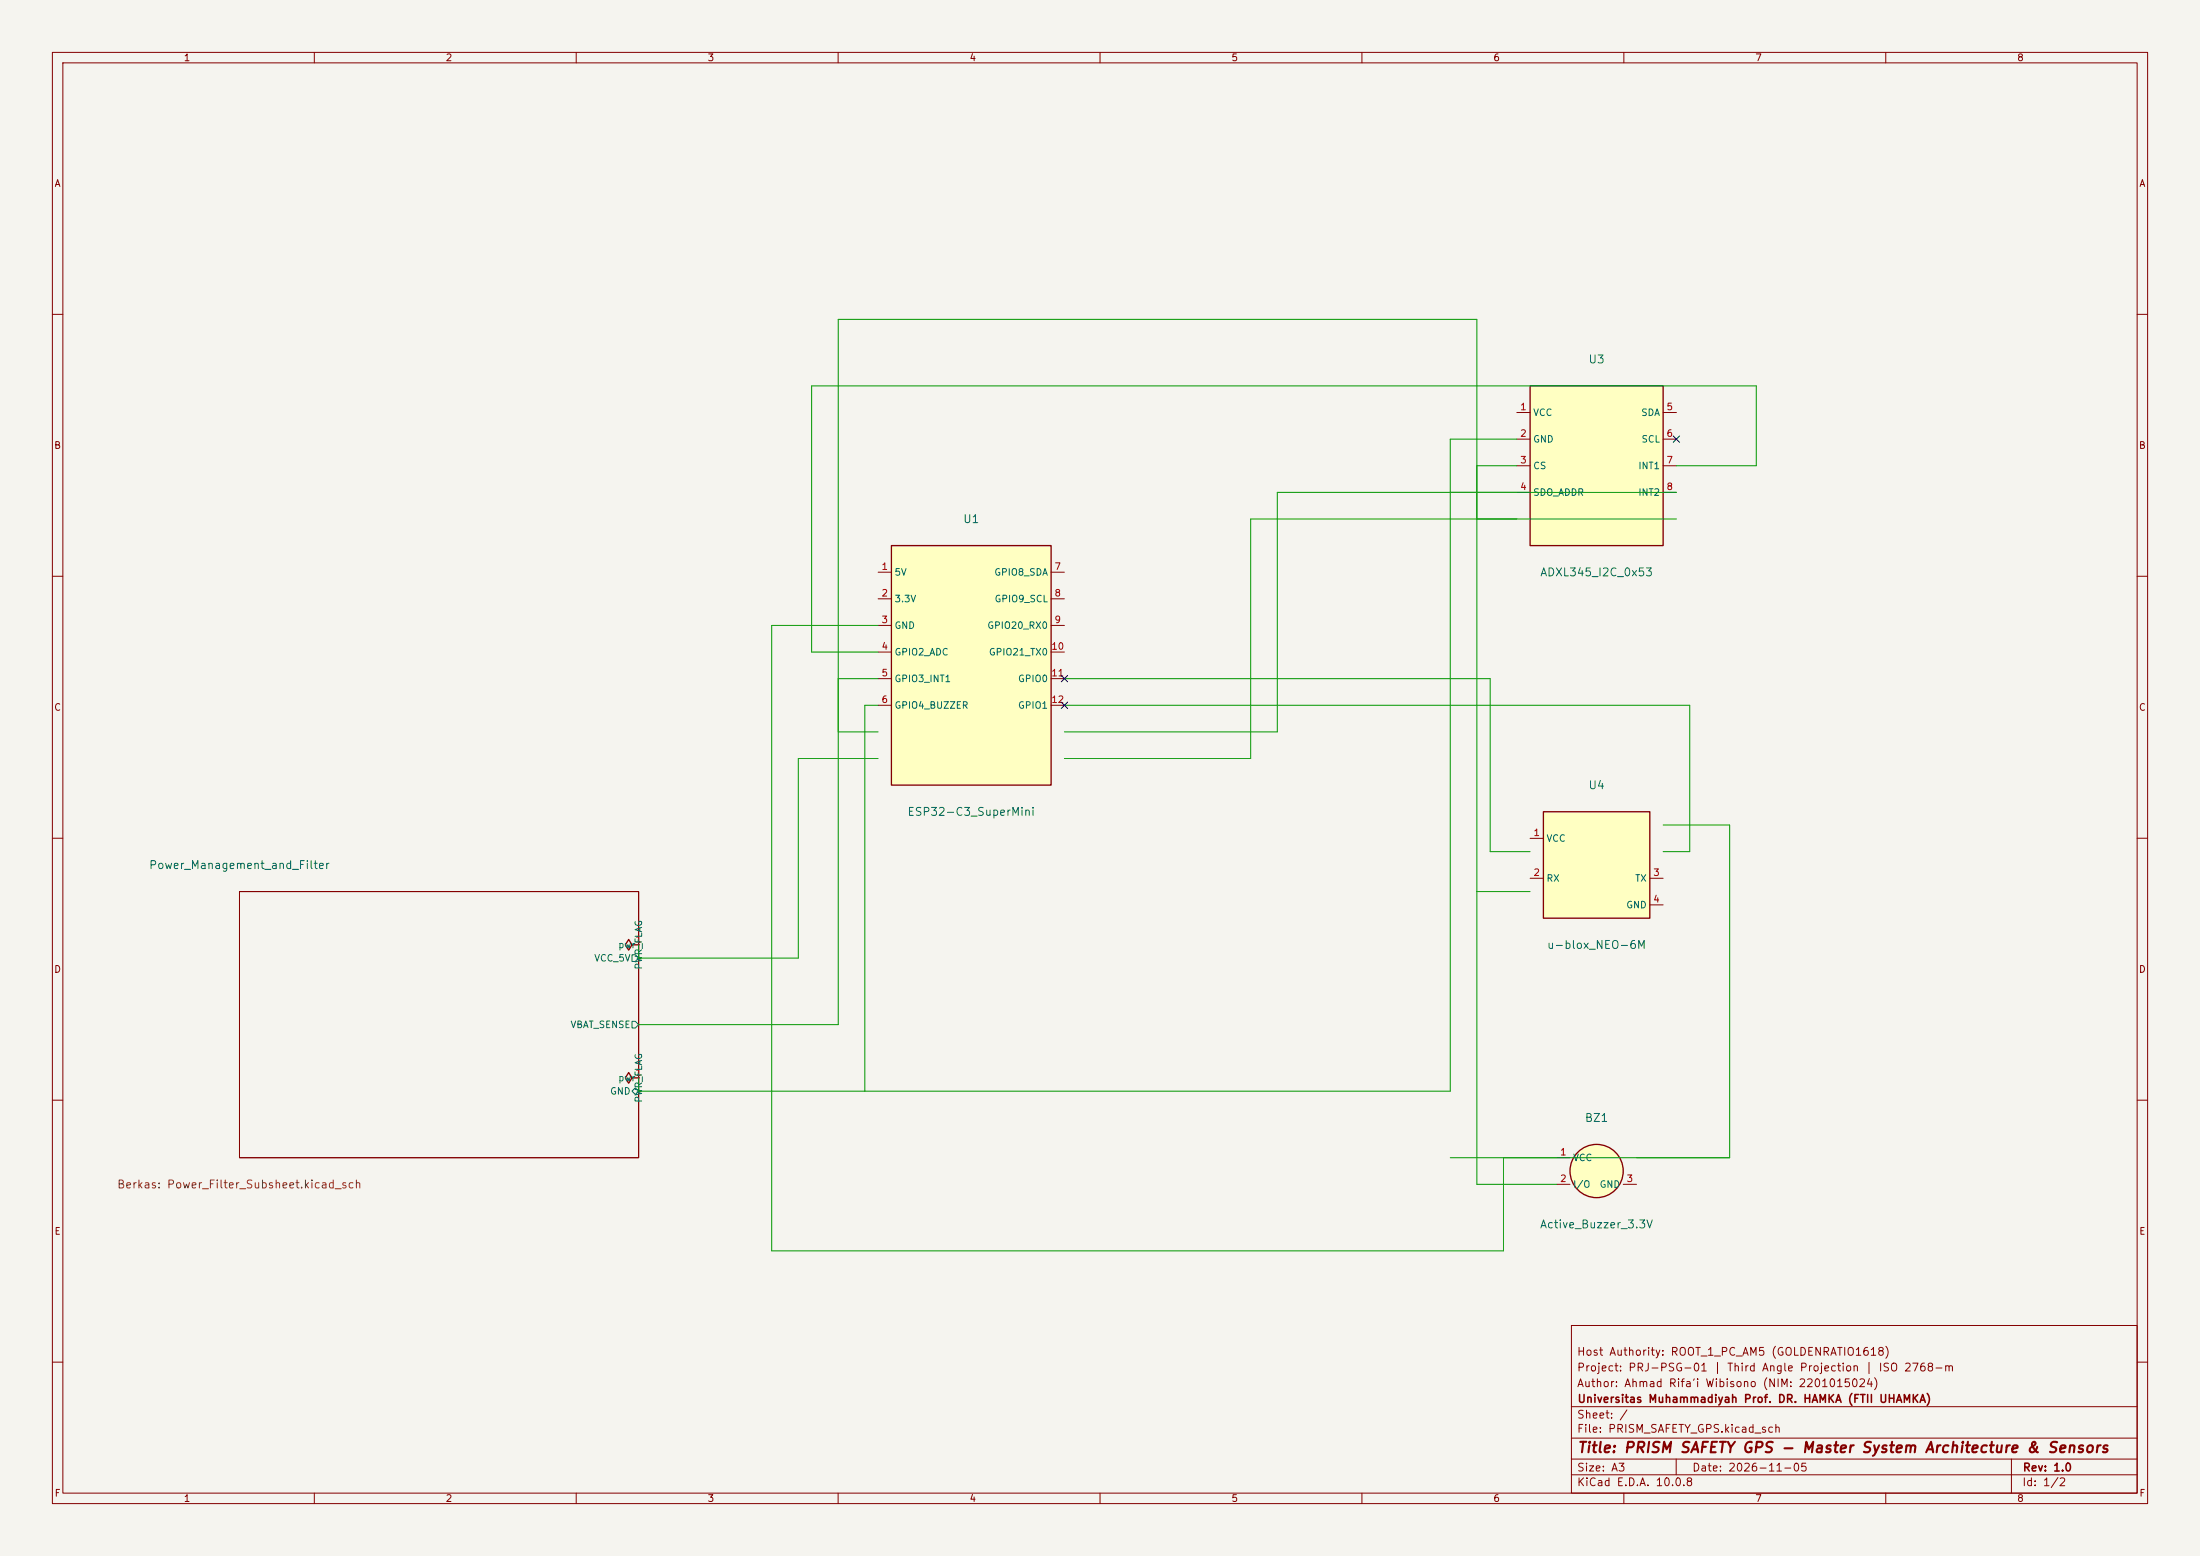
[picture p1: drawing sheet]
<svg xmlns="http://www.w3.org/2000/svg" width="420mm" height="297mm" viewBox="0 0 420 297" stroke-linecap="round" stroke-linejoin="round" font-family="sans-serif">
<path d="M0 0h420v297h-420z" fill="#f5f4ef" stroke="#f5f4ef" stroke-width=".19"/>
<g fill="none" stroke="#840000" stroke-width=".19">
<path d="M10 10h400v277h-400zM12 12h396v273h-396zM60 10v2M110 10v2M160 10v2M210 10v2M260 10v2M310 10v2M360 10v2M10 60h2M408 60h2M10 110h2"/>
<path d="M408 110h2M10 160h2M408 160h2M45.7 170.2h76.2v50.8h-76.2zM10 210h2M408 210h2M300 253h108v32h-108zM10 260h2M300 278.5h108M300 274.5h108M300 268.5h108M320 278.5v3"/>
<path d="M384 278.5v6.5M408 260h2M60 285v2M110 285v2M160 285v2M210 285v2M260 285v2M300 281.5h108M310 285v2M360 285v2"/>
</g>
<path d="M120.6 182.2h.7l.6 .7-.6 .6h-.7zM120.6 194.9h.7l.6 .7-.6 .6h-.7zM120.6 208.3l.7-.7 .6 .7-.6 .6z" fill="none" stroke="#006464" stroke-width=".19"/>
<path d="M294.6 154.9h20.4v20.4h-20.4z" fill="#ffffc2"/>
<path d="M294.6 154.9h20.4v20.4h-20.4z" fill="none" stroke="#840000" stroke-width=".25"/>
<path d="M292.1 160h2.5M292.1 167.6h2.5M315 167.6h2.5M315 172.7h2.5" fill="none" stroke="#840000" stroke-width=".19"/>
<path d="M170.2 104.1h30.5v45.8h-30.5z" fill="#ffffc2"/>
<path d="M170.2 104.1h30.5v45.8h-30.5z" fill="none" stroke="#840000" stroke-width=".25"/>
<path d="M167.6 109.2h2.6M167.6 114.3h2.6M167.6 119.4h2.6M200.7 109.2h2.5M200.7 114.3h2.5M200.7 119.4h2.5M167.6 124.5h2.6M167.6 129.5h2.6M167.6 134.6h2.6M200.7 124.5h2.5M200.7 129.5h2.5M200.7 134.6h2.5" fill="none" stroke="#840000" stroke-width=".19"/>
<path d="M292.1 73.7h25.4v30.4h-25.4z" fill="#ffffc2"/>
<path d="M292.1 73.7h25.4v30.4h-25.4z" fill="none" stroke="#840000" stroke-width=".25"/>
<path d="M289.6 78.7h2.5M317.5 78.7h2.5M289.6 83.8h2.5M289.6 88.9h2.5M289.6 94h2.5M317.5 83.8h2.5M317.5 88.9h2.5M317.5 94h2.5" fill="none" stroke="#840000" stroke-width=".19"/>
<circle cx="304.8" cy="223.5" r="5.1" fill="#ffffc2"/>
<g fill="none" stroke="#840000" stroke-width=".25">
<path d="M120.6 180.3l-.6-1-.6 1 .6 1.1 .6-1.1h1.3M120.6 205.7l-.6-1-.6 1 .6 1.1 .6-1.1h1.3"/>
<circle cx="304.8" cy="223.5" r="5.1"/>
</g>
<path d="M121.9 180.3h.1M121.9 205.7h.1M297.2 221h2.5M297.2 226.1h2.5M309.9 226.1h2.5" fill="none" stroke="#840000" stroke-width=".19"/>
<g fill="none" stroke="#009600" stroke-width=".19">
<path d="M281.9 88.9h7.7M289.6 83.8h-12.7v124.5h-155v-2.6M320 88.9h15.3v-15.2h-180.4v50.8h12.7M320 94h-76.2v45.7h-40.6M320 99.1h-81.2v45.7h-35.6M167.6 119.4h-20.3v119.4h139.7v-17.8M160 129.5h7.6M160 139.7h7.6M167.6 134.6h-2.5v73.7M203.2 134.6h119.4v28h-5.1M203.2 129.5h81.3v33.1h7.6M167.6 144.8h-15.2v38.1h-30.5v-2.6"/>
<path d="M317.5 157.5h12.7v63.5h-53.3M281.9 170.2h10.2M121.9 195.6h38.1v-134.6h121.9v165.1h15.3"/>
</g>
<path d="M319.4 83.2l1.2 1.2M320.6 83.2l-1.2 1.2M202.6 128.9l1.2 1.2M202.6 134l1.2 1.2M203.8 128.9l-1.2 1.2M203.8 134l-1.2 1.2" fill="none" stroke="#000084" stroke-width=".19"/>
<text font-size="2" fill="#840000" x="301" y="277.8">Title: PRISM SAFETY GPS - Master System Architecture &amp; Sensors</text>
<g font-size="1.5" fill="#006464">
<text x="303.1" y="69.7">U3</text>
<text x="183.7" y="100.2">U1</text>
<text x="293.9" y="110.4">ADXL345_I2C_0x53</text>
<text x="303.1" y="151">U4</text>
<text x="173.1" y="156.1">ESP32-C3_SuperMini</text>
<text x="28.3" y="166.3">Power_Management_and_Filter</text>
<text x="295.2" y="181.5">u-blox_NEO-6M</text>
<text x="302.4" y="214.5">BZ1</text>
<text x="293.9" y="234.8">Active_Buzzer_3.3V</text>
</g>
<text font-size="1.5" fill="#725600" x="22.2" y="227.2">Berkas: Power_Filter_Subsheet.kicad_sch</text>
<g font-size="1.5" fill="#840000">
<text x="300.9" y="262.1">Project: PRJ-PSG-01 | Third Angle Projection | ISO 2768-m</text>
<text x="300.9" y="259.1">Host Authority: ROOT_1_PC_AM5 (GOLDENRATIO1618)</text>
<text x="300.9" y="265.1">Author: Ahmad Rifa'i Wibisono (NIM: 2201015024)</text>
<text x="301" y="268.1">Universitas Muhammadiyah Prof. DR. HAMKA (FTII UHAMKA)</text>
<text x="300.9" y="273.8">File: PRISM_SAFETY_GPS.kicad_sch</text>
<text x="300.9" y="271.1">Sheet: /</text>
<text x="300.9" y="281.2">Size: A3</text>
<text x="322.9" y="281.2">Date: 2026-11-05</text>
<text x="386" y="281.2">Rev: 1.0</text>
<text x="300.9" y="284">KiCad E.D.A. 10.0.8</text>
<text x="385.9" y="284">Id: 1/2</text>
</g>
<g font-size="1.3" fill="#840000">
<text x="35" y="12">1</text>
<text x="85" y="12">2</text>
<text x="135" y="12">3</text>
<text x="185" y="12">4</text>
<text x="235" y="12">5</text>
<text x="285" y="12">6</text>
<text x="335" y="12">7</text>
<text x="385" y="12">8</text>
<text x="10.3" y="36">A</text>
<text x="408.3" y="36">A</text>
<text x="10.2" y="86">B</text>
<text x="408.2" y="86">B</text>
<text x="10.2" y="136">C</text>
<text x="408.2" y="136">C</text>
<text x="10.2" y="186">D</text>
<text x="408.2" y="186">D</text>
<text x="10.3" y="236">E</text>
<text x="408.3" y="236">E</text>
<text x="10.3" y="286">F</text>
<text x="35" y="287">1</text>
<text x="85" y="287">2</text>
<text x="135" y="287">3</text>
<text x="185" y="287">4</text>
<text x="235" y="287">5</text>
<text x="285" y="287">6</text>
<text x="335" y="287">7</text>
<text x="385" y="287">8</text>
<text x="408.3" y="286">F</text>
</g>
<g font-size="1.3" fill="#a90000">
<text x="290.1" y="78.6">1</text>
<text x="290.1" y="83.7">2</text>
<text x="318" y="78.6">5</text>
<text x="318" y="83.7">6</text>
<text x="290.1" y="88.8">3</text>
<text x="318" y="88.8">7</text>
<text x="290.1" y="93.8">4</text>
<text x="318" y="93.8">8</text>
<text x="168.2" y="109.1">1</text>
<text x="201.2" y="109.1">7</text>
<text x="168.2" y="114.2">2</text>
<text x="168.2" y="119.2">3</text>
<text x="201.2" y="114.2">8</text>
<text x="201.2" y="119.2">9</text>
<text x="168.2" y="124.3">4</text>
<text x="200.6" y="124.3">10</text>
<text x="168.2" y="129.4">5</text>
<text x="200.6" y="129.4">11</text>
<text x="168.2" y="134.5">6</text>
<text x="200.6" y="134.5">12</text>
<text x="292.6" y="159.9">1</text>
<text x="292.6" y="167.5">2</text>
<text x="315.5" y="167.5">3</text>
<text x="315.5" y="172.6">4</text>
<text x="121.2" y="180.2">1</text>
<text x="121.2" y="205.6">1</text>
<text x="297.7" y="220.8">1</text>
<text x="297.7" y="225.9">2</text>
<text x="310.4" y="225.9">3</text>
</g>
<g font-size="1.3" fill="#006464">
<text x="292.6" y="79.7">VCC</text>
<text x="313.2" y="79.7">SDA</text>
<text x="292.6" y="84.8">GND</text>
<text x="292.6" y="89.9">CS</text>
<text x="312.7" y="89.9">INT1</text>
<text x="313.3" y="84.8">SCL</text>
<text x="292.6" y="94.9">SDO_ADDR</text>
<text x="312.7" y="94.9">INT2</text>
<text x="170.7" y="110.2">5V</text>
<text x="189.7" y="110.2">GPIO8_SDA</text>
<text x="170.7" y="115.3">3.3V</text>
<text x="189.8" y="115.3">GPIO9_SCL</text>
<text x="170.7" y="120.3">GND</text>
<text x="170.7" y="125.4">GPIO2_ADC</text>
<text x="188.4" y="120.3">GPIO20_RX0</text>
<text x="188.7" y="125.4">GPIO21_TX0</text>
<text x="170.7" y="130.5">GPIO3_INT1</text>
<text x="194.2" y="130.5">GPIO0</text>
<text x="170.7" y="135.6">GPIO4_BUZZER</text>
<text x="194.2" y="135.6">GPIO1</text>
<text x="295.1" y="161">VCC</text>
<text x="295.1" y="168.6">RX</text>
<text x="310.4" y="173.7">GND</text>
<text x="312" y="168.6">TX</text>
<text x="113.3" y="183.8">VCC_5V</text>
<text x="117.9" y="181.3">pwr</text>
<text x="122.9" y="185.2" transform="rotate(-90 122.9 185.2)">PWR_FLAG</text>
<text x="108.8" y="196.5">VBAT_SENSE</text>
<text x="116.4" y="209.2">GND</text>
<text x="117.9" y="206.7">pwr</text>
<text x="122.9" y="210.6" transform="rotate(-90 122.9 210.6)">PWR_FLAG</text>
<text x="300.2" y="221.9">VCC</text>
<text x="300.2" y="227">I/O</text>
<text x="305.3" y="227">GND</text>
</g>
</svg>
